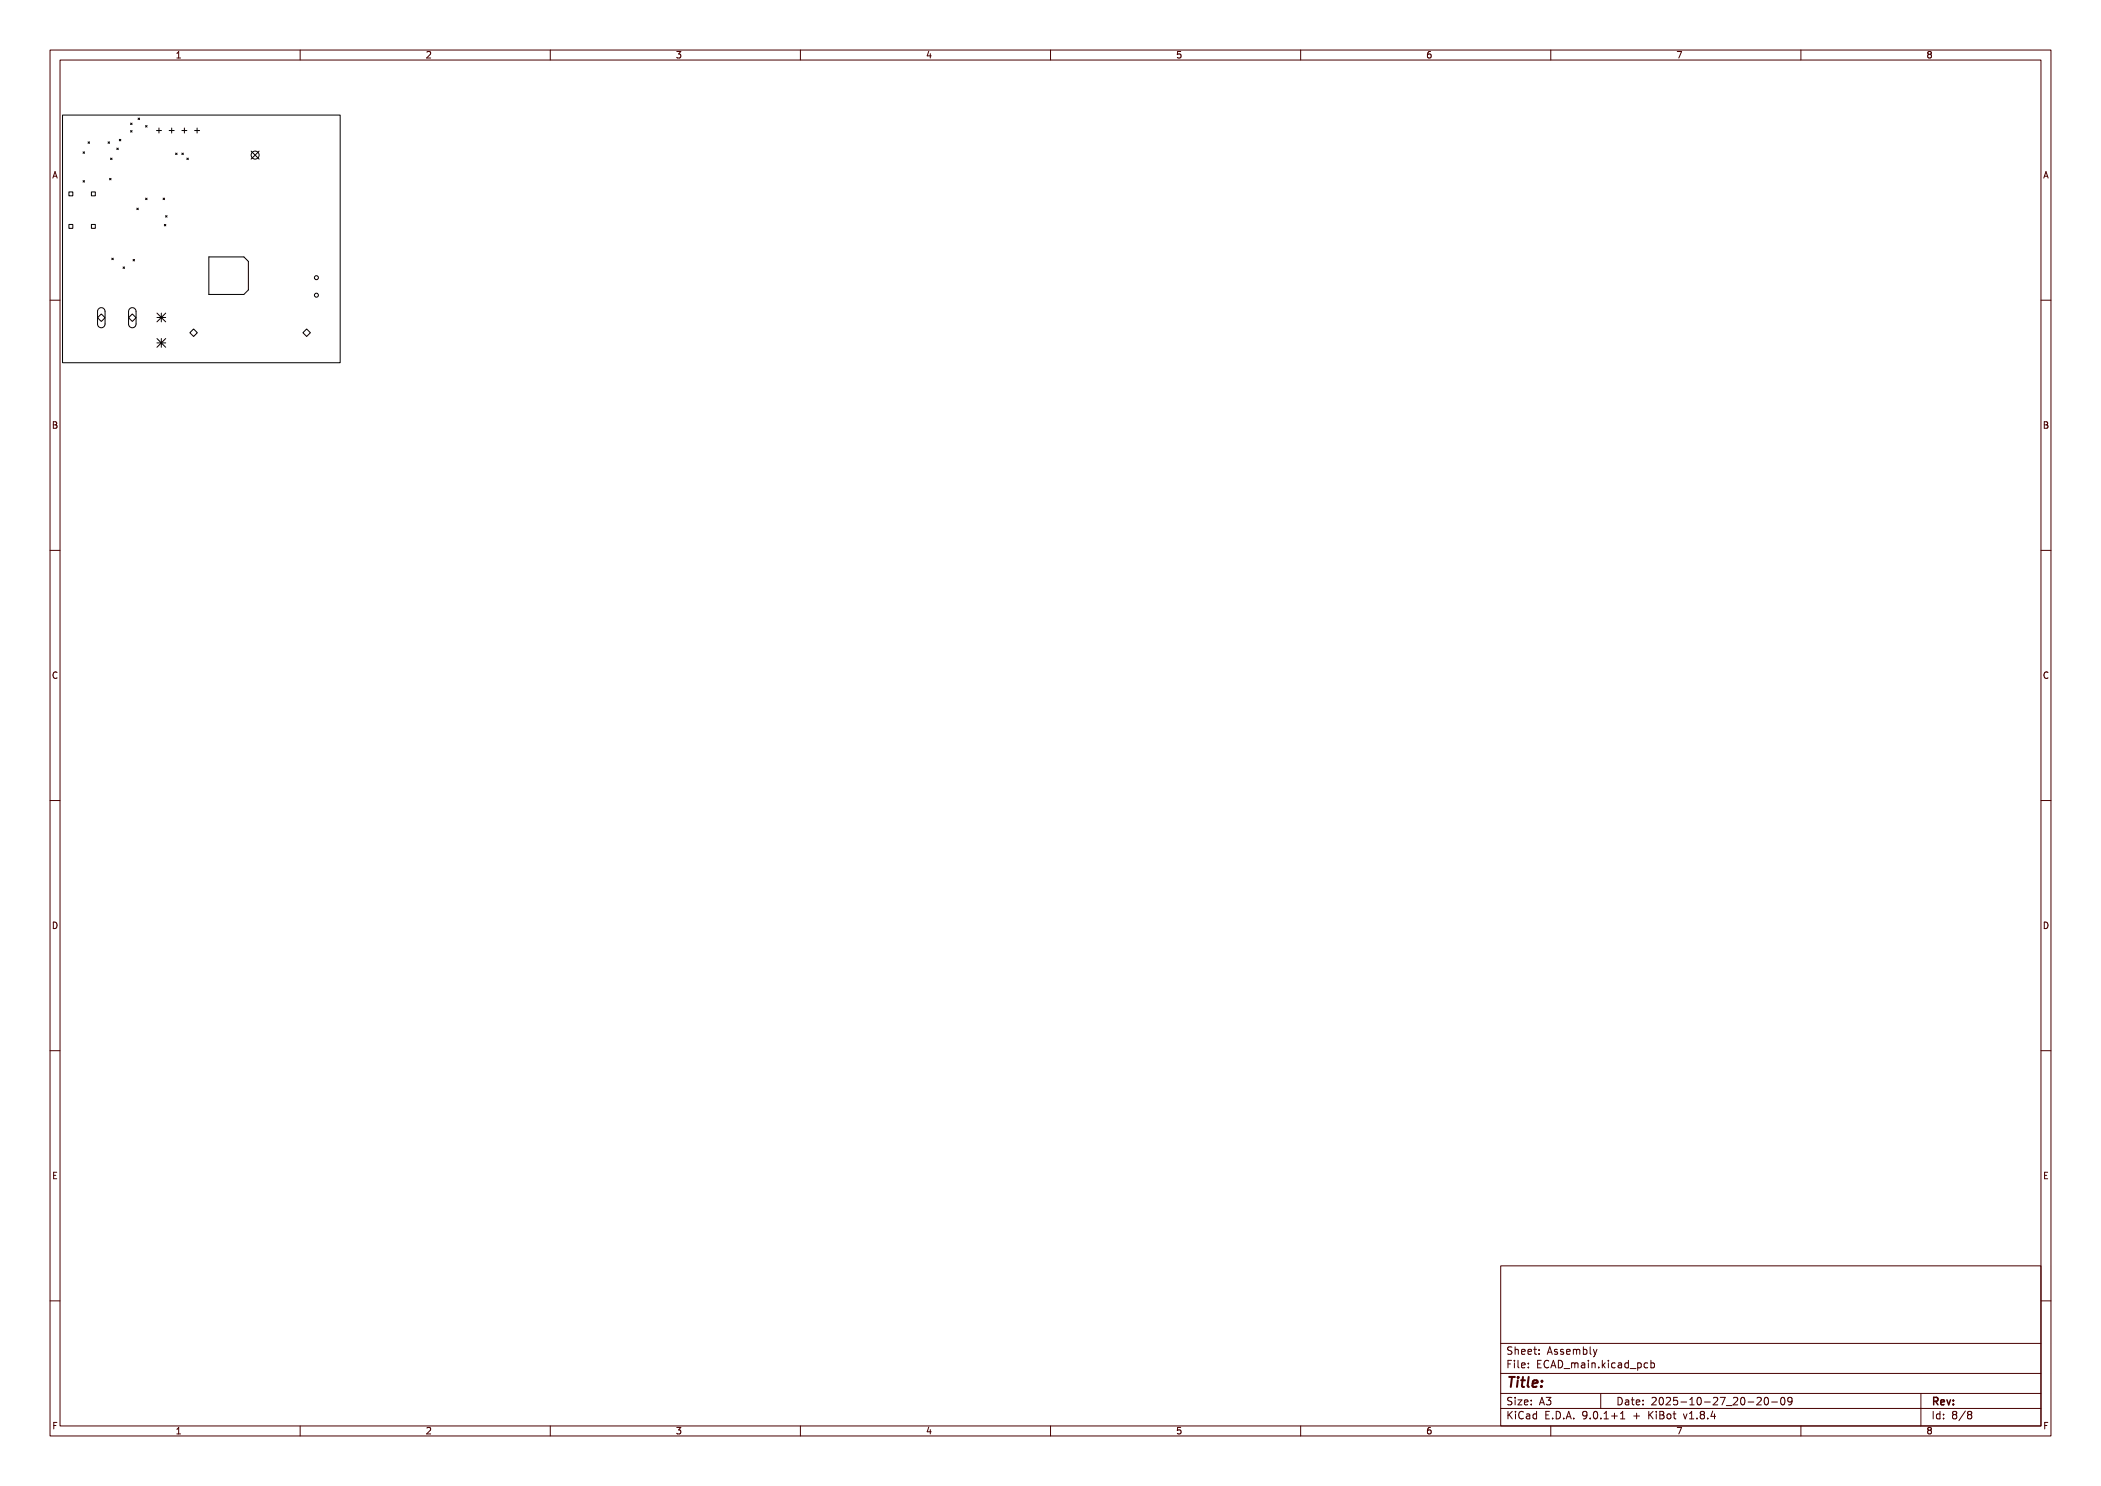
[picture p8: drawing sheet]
<svg xmlns="http://www.w3.org/2000/svg" width="420mm" height="297mm" viewBox="0 0 420 297" stroke-linecap="round" stroke-linejoin="round" font-family="sans-serif">
<g fill="none" stroke="#000" stroke-width=".2">
<path d="M12.5 23h55.5v49.5h-55.5zM13.8 38.4h.8v.7h-.8zM16.6 36.1l.3 .3M16.6 30.3l.3 .4M16.9 36.1l-.3 .3M16.9 30.3l-.3 .4M17.6 28.4l.3 .2M17.9 28.4l-.3 .2M18.3 38.4h.8v.7h-.8zM21.6 28.4l.3 .2M21.9 35.6l.3 .3M21.9 28.4l-.3 .2"/>
<path d="M22.1 31.6l.3 .3M22.2 35.6l-.3 .3M22.4 31.6l-.3 .3M23.3 29.6l.3 .3M23.6 29.6l-.3 .3M23.8 27.9l.4 .3M24.2 27.9l-.4 .3M26.1 26.1l.3 .3M26.1 24.6l.3 .3M26.4 26.1l-.3 .3M26.4 24.6l-.3 .3M27.6 23.6l.3 .3"/>
<path d="M27.9 23.6l-.3 .3M29.1 39.6l.3 .3M29.1 25.1l.3 .3M29.4 39.6l-.3 .3M29.4 25.1l-.3 .3M31.3 26.1h1M31.8 25.6v1M32.6 39.6l.3 .3M32.9 39.6l-.3 .3M33.8 26.1h1M34.3 25.6v1M35.1 30.6l.3 .3"/>
<path d="M35.4 30.6l-.3 .3M36.3 30.6l.4 .3M36.4 26.1h1M36.7 30.6l-.4 .3M36.9 25.6v1M37.4 31.6l.2 .3M37.6 31.6l-.2 .3M38.9 26.1h1M39.4 25.6v1M50.2 30.2l1.6 1.6M51.8 30.2l-1.6 1.6M13.8 44.9h.8v.7h-.8z"/>
<path d="M18.3 44.9h.8v.7h-.8zM22.4 51.6l.2 .3M22.6 51.6l-.2 .3M24.6 53.3l.3 .3M24.9 53.3l-.3 .3M26.6 51.9l.3 .3M26.9 51.9l-.3 .3M27.3 41.6l.4 .3M27.7 41.6l-.4 .3M32.8 44.8l.4 .3M33.1 43.1l.3 .3M33.2 44.8l-.4 .3"/>
<path d="M33.4 43.1l-.3 .3M41.8 51.3h6.9l.9 .9v5.8l-.9 .9h-6.9zM19.5 63.5l.8-.7 .7 .7-.7 .7zM19.7 61.7a.75 .75 0 0 1 .8-.2 .75 .75 0 0 1 .5 .7v2.6a.75 .75 0 0 1-.7 .7 .75 .75 0 0 1-.8-.7v-2.6zM25.7 63.5l.8-.7 .7 .7-.7 .7zM25.9 61.7a.75 .75 0 0 1 .8-.2 .75 .75 0 0 1 .5 .7v2.6a.75 .75 0 0 1-.7 .7 .75 .75 0 0 1-.8-.7v-2.6zM31.4 68.5h1.7M31.4 67.7l1.7 1.7M31.4 63.5h1.7M31.4 62.6l1.7 1.7M32.3 62.6v1.7M32.3 67.7v1.7"/>
<path d="M33.1 67.7l-1.7 1.7M33.1 62.6l-1.7 1.7M37.9 66.5l.8-.7 .8 .7-.8 .7zM60.5 66.5l.8-.7 .8 .7-.8 .7z"/>
<circle cx="51" cy="31" r=".8"/>
<circle cx="63.2" cy="59" r=".4"/>
<circle cx="63.2" cy="55.5" r=".4"/>
</g>
<g fill="none" stroke="#480000" stroke-width=".2">
<path d="M10 10h400v277h-400zM12 12h396v273h-396zM35.3 11.6h.8M35.3 10.7l.4-.4v1.3M60 10v2M85.3 10.4l.5-.1 .3 .4-.8 .9h.8M110 10v2M135.3 10.3h.8l-.4 .5 .3 .1v.6l-.2 .1-.5-.1M160 10v2M185.7 10.2l-.4 1h.9M186 10.7v.9M210 10v2"/>
<path d="M236 10.3h-.6l-.1 .6 .2-.1 .5 .1 .1 .1-.1 .5-.2 .1-.5-.1M260 10v2M286 10.3l-.4 .1-.2 .2-.1 .7 .3 .3 .4-.1 .1-.5-.1-.1-.4-.1-.3 .2M310 10v2M335.3 10.3h.9l-.6 1.3M360 10v2M385.6 10.9l-.3 .2 .1 .4 .2 .1 .4-.1 .1-.2-.1-.3-.2-.1M385.6 10.9l-.3-.3 .3-.3h.2l.3 .2-.3 .4M385.6 10.9h.2M10.6 35.6l.4-1.3 .4 1.3M10.7 35.2h.6M408.6 35.6l.4-1.3 .4 1.3"/>
<path d="M408.7 35.2h.6M10 60h2M408 60h2M10.7 84.3h.4l.2 .2-.2 .4 .2 .1 .1 .3-.2 .3h-.5zM10.7 84.9h.4M408.6 84.3h.5l.2 .2-.2 .4 .2 .1 .1 .3-.3 .3h-.5zM408.6 84.9h.5M10 110h2M408 110h2M11.4 134.4a.62 .62 0 0 0-.9 .5 .62 .62 0 0 0 .7 .7l.2-.1M409.4 134.4a.62 .62 0 0 0-.9 .5 .62 .62 0 0 0 .6 .7l.3-.1M10 160h2"/>
<path d="M408 160h2M10.7 184.3a.66 .66 0 0 1 .7 .6 .66 .66 0 0 1-.7 .7zM408.6 184.3a.66 .66 0 0 1 .8 .6 .66 .66 0 0 1-.8 .7zM10 210h2M408 210h2M10.7 234.9h.5M11.3 234.3h-.6v1.3h.6M408.7 234.9h.4M409.3 234.3h-.6v1.3h.6M300 253h108v32h-108zM10 260h2M300 278.5h108"/>
<path d="M300 274.5h108M300 268.5h108M301.4 272.6h.5M302.2 271.9h-.8v1.5M302.2 279.4l-.5-.1-.3 .3 .1 .3 .7 .3v.4l-.3 .2-.5-.1M302.2 269.3l-.5-.1-.3 .3 .1 .3 .7 .3v.4l-.3 .2-.5-.1M302.7 271.9v.1M302.7 272.4v1M302.9 269.2v1.5M302.9 279.3v.1M302.9 279.8v1M302.9 269.8l.2-.1 .3 .1 .1 .9"/>
<path d="M303.4 279.8h.8l-.8 1h.8M303.4 271.9v1.3l.3 .2M304.2 270.2l.7-.2-.1-.2-.4-.1-.2 .2v.7h.6M304.2 272.9l.7-.2-.1-.2-.4-.1-.2 .2v.7h.6M305.4 270.2l.8-.2-.1-.2-.4-.1-.3 .2 .1 .7h.6M305.5 273.2v.2M305.5 272.5v.1M306.1 279.9v.1M306.6 269.7h.6M306.8 269.2v1.3l.4 .2M307.4 272.6h.5M307.7 270.5v.2"/>
<path d="M307.7 269.8v.1M308.1 271.9h-.7v1.5h.7M309.1 279.3h.9l-.5 .6 .4 .1v.6l-.2 .2-.6-.2M309.3 270.7l.5-1.5 .5 1.5M309.4 270.3h.8M309.6 272a.71 .71 0 0 0-1 .5 .71 .71 0 0 0 .7 .9l.3-.2M310 273.4l.5-1.5 .5 1.5M310.2 273h.7M311.3 269.8l-.4-.1-.2 .2 .1 .2 .5 .2v.3h-.6M311.5 271.9a.76 .76 0 0 1 .9 .7 .76 .76 0 0 1-.9 .8zM312.5 269.8l-.3-.1-.3 .2 .1 .2 .5 .2v.3h-.6M312.7 273.5h1.1"/>
<path d="M313.2 270.2l.7-.2-.1-.2-.4-.1-.2 .2v.7h.6M314.2 272.5l.4-.1 .2 .2M314.2 272.4v1M314.5 269.8l.4-.1 .3 .2M314.5 269.7v1M314.8 272.6l.2-.2 .4 .1v.9M314.8 272.6v.8M315.2 269.9l.2-.2 .3 .1 .1 .9M315.2 269.9v.8M316.2 272.5h.5l.1 .9M316.5 269.8l.4-.1 .3 .3-.1 .6h-.6M316.5 269.2v1.5"/>
<path d="M316.8 272.7l-.5 .1-.2 .2 .2 .4 .5-.1M317.5 271.9v.1M317.5 272.4v1M317.9 269.2v1.3l.2 .2M318.2 272.5l.2-.1 .4 .1 .1 .9M318.2 272.4v1M318.5 269.7l.4 1M318.9 270.7l-.4 .5M319.2 269.7l-.3 1M319.6 273.2v.2M320 278.5v3M320.3 271.9v1.5"/>
<path d="M320.4 272.8l.5 .6M320.9 272.4l-.6 .6M321.5 271.9v.1M321.5 272.4v1M322.9 272.5l-.5-.1-.2 .3 .1 .6h.6M323.4 279.3a.76 .76 0 0 1 .9 .7 .76 .76 0 0 1-.9 .8zM323.5 272.5h.6l.1 .9M324.2 272.7l-.5 .1-.3 .2 .3 .4 .5-.1M324.9 279.9h.6l.1 .9M325.5 272.5l-.4-.1-.3 .3 .1 .6h.6M325.5 271.9v1.5M325.9 273.5h1.1"/>
<path d="M326.1 279.8h.6M326.3 279.3v1.3l.4 .2M327.4 272.5l.4-.1 .3 .3-.2 .6h-.5M327.4 272.4v1.5M328.4 279.9v.1M329.4 272.5l-.5-.1-.2 .3 .1 .6h.6M330 272.5l.4-.1 .3 .3-.1 .6h-.6M330 271.9v1.5M330.2 279.4l.6-.1 .3 .4-.9 1.1h.9M331.9 279.4l.1-.1a.8 .8 0 0 1 .5 .7 .8 .8 0 0 1-.5 .8 1 1 0 0 1-.1-1.4zM333.1 279.4l.6-.1 .2 .4-.9 1.1h.9M335.3 279.3h-.7l-.1 .7 .2-.1h.5l.2 .2-.1 .5-.2 .2-.6-.2"/>
<path d="M337.8 279.7l.4-.4v1.5M339.4 279.4l.2-.1a.8 .8 0 0 1 .5 .7 .8 .8 0 0 1-.5 .8 1 1 0 0 1-.2-1.4zM342.5 279.4l.6-.1 .3 .4-1 1.1h1M343.9 279.3h1l-.7 1.5M346.5 279.4l.6-.1 .3 .4-1 1.1h1M348.2 279.4l.1-.1a.8 .8 0 0 1 .5 .7 .8 .8 0 0 1-.5 .8 1 1 0 0 1-.1-1.4zM351.2 279.4l.6-.1 .3 .4-.9 1.1h.9M352.9 279.4l.1-.1a.8 .8 0 0 1 .5 .7 .8 .8 0 0 1-.5 .8 1 1 0 0 1-.1-1.4zM356.1 279.4l.2-.1a.8 .8 0 0 1 .5 .7 .8 .8 0 0 1-.5 .8l-.2-.2-.2-.4zM358.2 279.9l-.3 .3h-.2l-.3-.3 .1-.5 .4-.1 .3 .1a.99 .99 0 0 1-.4 1.4h-.3M384 278.5v6.5M408 260h2"/>
<path d="M10.8 284.9h.4M11.4 284.3h-.6v1.3M35.3 285.7l.4-.4v1.3M35.3 286.6h.8M60 285v2M85.3 285.4l.5-.1 .3 .4-.8 .9h.8M110 285v2M135.3 285.3h.8l-.4 .5 .3 .1v.6l-.2 .1-.5-.1M160 285v2M185.7 285.2l-.4 1h.9M186 285.7v.9M210 285v2"/>
<path d="M236 285.3h-.6l-.1 .6 .2-.1 .5 .1 .1 .1-.1 .5-.2 .1-.5-.1M260 285v2M286 285.3l-.4 .1-.2 .2-.1 .7 .3 .3 .4-.1 .1-.5-.1-.1-.4-.1-.3 .2M300 281.5h108M301.4 282.1v1.5M301.7 282.7l.6 .9M302.3 282.1l-.9 .8M302.9 282.1v.1M302.9 282.6v1M304.5 282.2a.71 .71 0 0 0-1 .5 .71 .71 0 0 0 .7 .9l.3-.2M304.7 280.3l.7-.2v-.2l-.5-.1-.2 .2 .1 .7h.6M305.2 282.7h.5l.1 .9"/>
<path d="M305.8 282.9l-.5 .1-.2 .2 .2 .4 .5-.1M306.1 280.6v.2M307.2 282.7l-.5-.1-.3 .3 .2 .6h.6M307.2 282.1v1.5M307.7 280.8l.5-1.5 .5 1.5M307.9 280.4h.7M309 282.8h.5M309.7 282.1h-.7v1.5h.7M310 285v2M310.4 283.4v.2M311.1 282.1a.76 .76 0 0 1 .9 .7 .76 .76 0 0 1-.9 .8zM312.6 283.4v.2"/>
<path d="M313.1 283.6l.5-1.5 .5 1.5M313.2 283.2h.7M314.6 283.4v.2M317.2 282.7l-.3 .3-.4-.1-.1-.2 .1-.5 .4-.1 .3 .1a.99 .99 0 0 1-.4 1.4h-.3M317.9 283.4v.2M318.7 282.2l.2-.1a.8 .8 0 0 1 .5 .7 .8 .8 0 0 1-.5 .8l-.2-.2-.2-.4zM320 283.4v.2M320.7 283.6h.8M320.7 282.5l.4-.4v1.5M322.2 283h1.1M322.7 282.4v1.2M323.9 283.6h.9"/>
<path d="M323.9 282.5l.5-.4v1.5M325.6 280.1l-.5 .1-.2 .2 .2 .4 .5-.1M326.6 283h1.1M327.1 280.3l.7-.2-.1-.2-.4-.1-.2 .2 .1 .7h.5M327.2 282.4v1.2M328.4 280.6v.2M329.6 282.1v1.5M329.8 282.7l.6 .9M330.4 282.1l-.8 .8M331.1 282.1v.1M331.1 282.6v1M331.8 282.1l.7 .1 .1 .3-.3 .3a.4 .4 0 0 1 .4 .4 .4 .4 0 0 1-.3 .4h-.6z"/>
<path d="M331.8 282.8h.5M333.3 282.7l.2-.1 .4 .1 .1 .6-.1 .2-.4 .1-.2-.2zM334.4 282.6h.6M334.7 282.1v1.3l.3 .2M335.3 285.3h.9l-.6 1.3M336 280.2h1.2M336.5 282.6l.4 1 .3-1M337.7 283.6h.9M337.7 282.5l.5-.4v1.5M337.8 280.8h.9M339.2 283.4v.2M340.2 282.7l-.3 .3v.4l.3 .2 .4-.1 .1-.2v-.3l-.3-.3"/>
<path d="M340.2 282.7l-.3-.3 .3-.3h.2l.3 .3-.3 .3M340.2 282.7h.2M340.7 280.2h1.2M341.4 283.4v.2M342.4 282l-.4 1.1h.9M342.7 282.6v1M345.1 280.9h1.1M349.4 280.2h1.2M354.2 280.2h1.1M360 285v2M385.6 285.9l-.3-.3 .3-.3h.2l.3 .2-.3 .4M385.6 285.9l-.3 .2v.2l.3 .3 .4-.1 .1-.2v-.2l-.3-.2"/>
<path d="M385.6 285.9h.2M386.4 282.1v1.5M387.8 282.7l-.4-.1-.3 .3 .1 .6h.6M387.8 282.1v1.5M388.5 283.4v.2M388.5 282.7v.1M390.6 282.7l-.3 .3 .1 .4 .2 .2 .4-.1 .2-.2v-.3l-.3-.3M390.6 282.7l-.3-.3 .3-.3 .4 .1 .2 .2-.3 .3M390.6 282.7h.3M392.9 282l-1.3 1.9M393.6 282.7l-.3 .3 .1 .4 .2 .2 .4-.1 .2-.2v-.3l-.3-.3M393.6 282.7l-.3-.3 .3-.3 .4 .1 .2 .2-.3 .3"/>
<path d="M393.6 282.7h.3M408.7 284.9h.5M409.4 284.3h-.7v1.3"/>
</g>
<path d="M389.2 279.8l.3 1 .4-1M390.5 279.9v.1M386.5 280.1l.8-.1 .1-.2-.1-.4-.2-.1h-.6v1.5M386.9 280.1l.5 .7M388 280.3l.7-.2-.1-.2-.4-.1-.2 .2v.7h.6M390.5 280.6v.2" fill="none" stroke="#480000" stroke-width=".3"/>
<path d="M301.7 275.2h1.1M302.3 275.2l-.3 2M303.4 275.9l-.2 1.3M303.5 275.2v.2M304.1 275.9h.7M304.4 275.2l-.2 1.7 .1 .2 .4 .1M305.6 275.2l-.2 1.7 .2 .3M306.4 276.5l.9-.2v-.3l-.6-.1-.3 .3v.9h.8M308.1 277v.2M308.3 276l-.1 .2" fill="none" stroke="#480000" stroke-width=".4"/>
<text font-size="2.7" fill="#fff" x="301" y="277.3">Title:</text>
<g font-size="2" fill="#fff">
<text x="301" y="270.8">Sheet: Assembly</text>
<text x="301" y="273.5">File: ECAD_main.kicad_pcb</text>
<text x="301" y="280.9">Size: A3</text>
<text x="323" y="280.9">Date: 2025-10-27_20-20-09</text>
<text x="386" y="280.9">Rev:</text>
<text x="301" y="283.7">KiCad E.D.A. 9.0.1+1 + KiBot v1.8.4</text>
<text x="386" y="283.7">Id: 8/8</text>
</g>
<g font-size="1.7" fill="#fff">
<text x="35" y="11.6">1</text>
<text x="85" y="11.6">2</text>
<text x="135" y="11.6">3</text>
<text x="185" y="11.6">4</text>
<text x="235" y="11.6">5</text>
<text x="285" y="11.6">6</text>
<text x="335" y="11.6">7</text>
<text x="385" y="11.6">8</text>
<text x="10.5" y="35.6">A</text>
<text x="408.5" y="35.6">A</text>
<text x="10.5" y="85.6">B</text>
<text x="408.5" y="85.6">B</text>
<text x="10.5" y="135.7">C</text>
<text x="408.5" y="135.7">C</text>
<text x="10.5" y="185.6">D</text>
<text x="408.5" y="185.6">D</text>
<text x="10.5" y="235.7">E</text>
<text x="408.5" y="235.7">E</text>
<text x="10.5" y="285.6">F</text>
<text x="35" y="286.7">1</text>
<text x="85" y="286.7">2</text>
<text x="135" y="286.7">3</text>
<text x="185" y="286.7">4</text>
<text x="235" y="286.7">5</text>
<text x="285" y="286.7">6</text>
<text x="335" y="286.7">7</text>
<text x="385" y="286.7">8</text>
<text x="408.5" y="285.6">F</text>
</g>
</svg>
